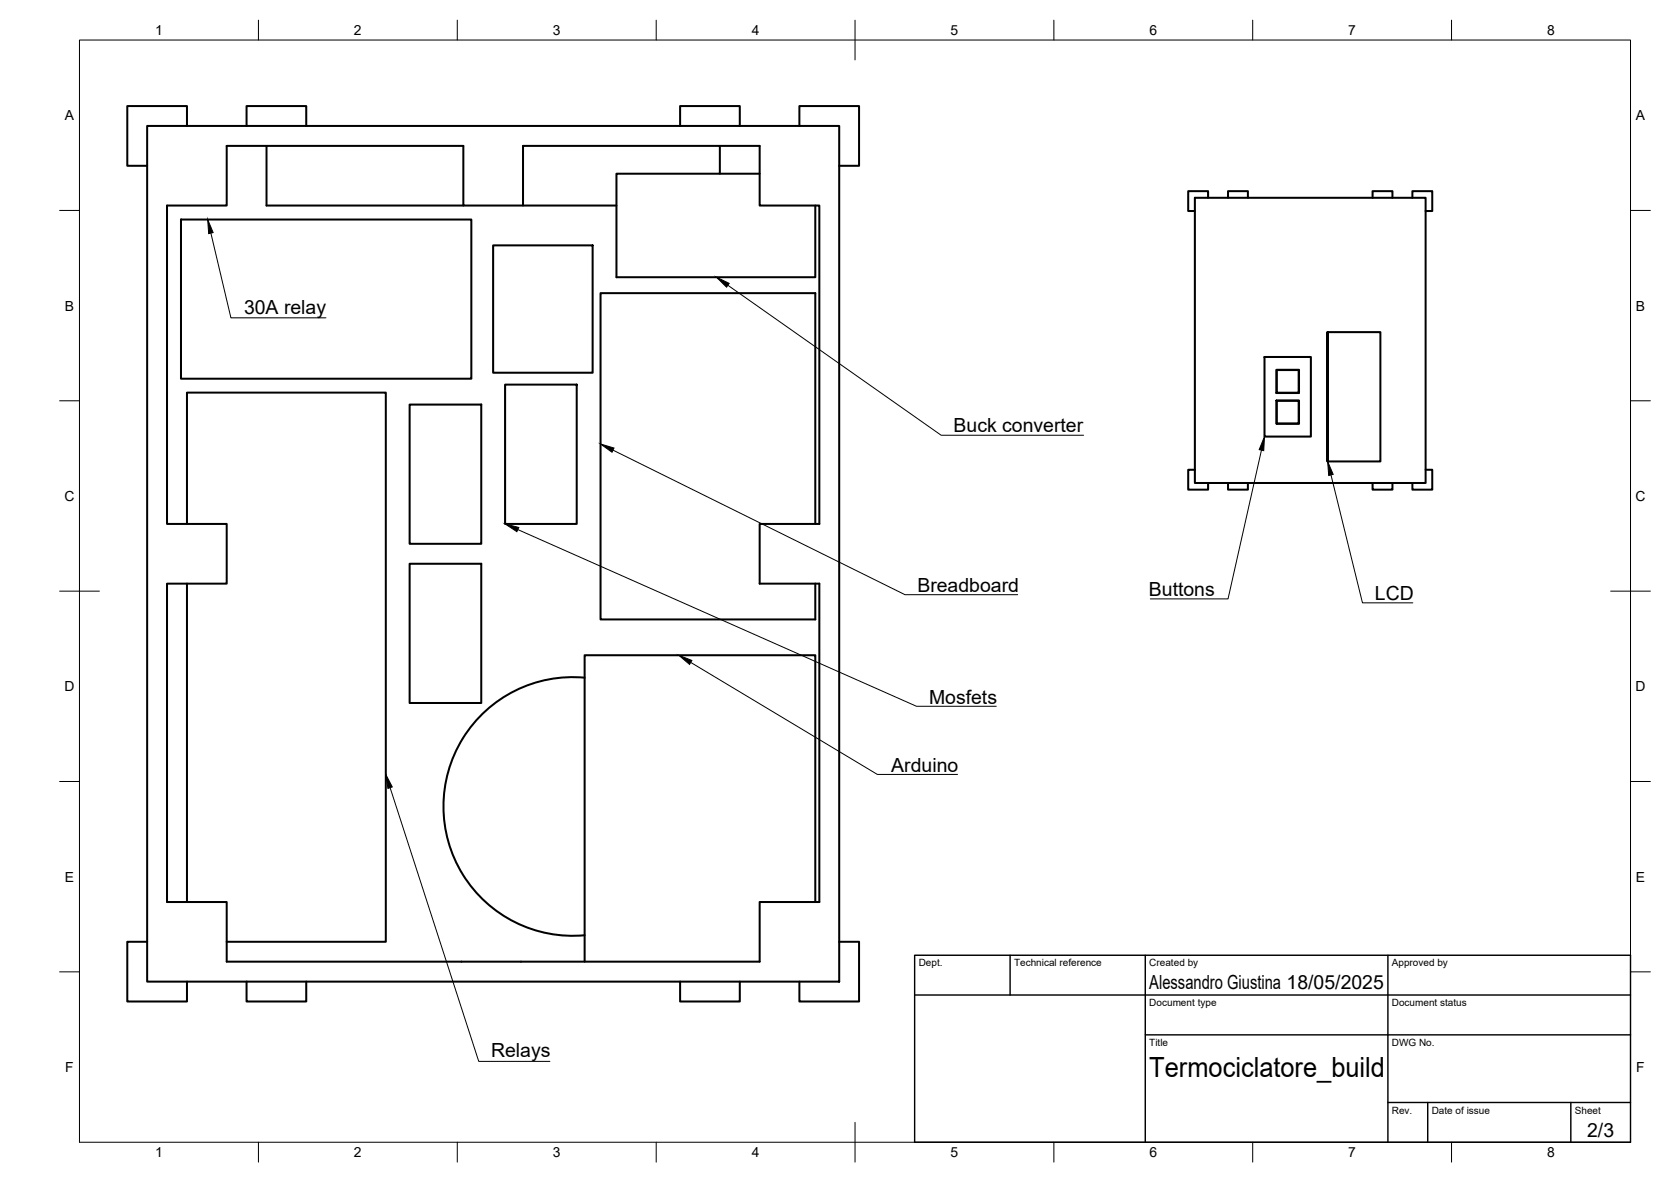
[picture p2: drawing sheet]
<svg xmlns="http://www.w3.org/2000/svg" width="420mm" height="297mm" viewBox="0 0 420 297" stroke-linecap="round" stroke-linejoin="round" font-family="sans-serif">
<!-- layer: Visible -->
<g fill="none" stroke="#000" stroke-width=".51">
<path d="M37 31.7h174v215h-174zM47 31.7v-5h-15v15h5M62 31.7v-5h15v5M67 36.7v15h49.5M171 31.7v-5h15v5M181 36.7v7M201 31.7v-5h15v15h-5M42 51.7h15v-15h59.5v15h15v-15h59.5v15h15v80h-15v15h15v80h-15v15h-134v-15h-15v-80h15v-15h-15zM45.5 55.2h73v40h-73zM131.5 51.7h23.5M191 43.7h-36v26h50v-18M300.4 49.7h58.1v71.7h-58.1z"/>
<path d="M303.8 49.7v-1.7h-5v5h1.6M308.8 49.7v-1.7h5v1.7M345.1 49.7v-1.7h5v1.7M355.1 49.7v-1.7h5v5h-1.6M124 61.7h25v32h-25zM127 96.7h18v35h-18zM317.9 89.7h11.7v20h-11.7zM321 92.9h5.6v5.9h-5.6zM321 93h5.5v5.7h-5.5zM333.8 83.5v32.5h13.3v-32.5h-13.3v32.5M103 101.7h18v35h-18zM300.4 118.1h-1.6v4.9h5v-1.6"/>
<path d="M321 100.7h5.6v5.8h-5.6zM321 100.7h5.5v5.7h-5.5zM358.5 118.1h1.6v4.9h-5v-1.6M47 131.7v-33h50v138h-40M205 131.7v-58h-54v82h54v-9M308.8 121.4v1.6h5v-1.6M345.1 121.4v1.6h5v-1.6M47 146.7v80M103 141.7h18v35h-18zM147 170.3a32.5 32.5 0 0 0-35.5 32.4 32.5 32.5 0 0 0 35.5 32.3M37 236.7h-5v15h15v-5M205 226.7v-62h-58v77"/>
<path d="M211 236.7h5v15h-15v-5M62 246.7v5h15v-5M171 246.7v5h15v-5"/>
</g>
<!-- layer: BORDER -->
<g fill="none" stroke="#000" stroke-width=".25">
<path d="M20 10.1h390v276.9h-390zM65 5.1v5M115 5.1v5M165 5.1v5M215 5.1v10M265 5.1v5M315 5.1v5M365 5.1v5M15 52.9h5M410 52.9h5M15 100.7h5M410 100.7h5"/>
<path d="M15 148.6h10M405 148.6h10M15 196.4h5M410 196.4h5M15 244.2h5M410 244.2h5M65 287v5M115 287v5M165 287v5M215 282.1v9.9M265 287v5M315 287v5"/>
<path d="M365 287v5"/>
</g>
<!-- layer: TITLEBLOCK -->
<path d="M230 240.1h180v46.9h-180zM230 250h180M254 240.1v9.9M288 240.1v46.9M349 240.1v46.9M288 260.1h122M349 277.1h61M359 277.1v9.9M395 277.1v9.9" fill="none" stroke="#000" stroke-width=".36"/>
<!-- layer: Leaders -->
<path d="M52.2 55.2l1.4 3.2-1.1 .3zM180.1 69.7l3.2 1.5-.6 1zM151 111.6l3.4 1-.5 1.1zM317.9 109.7l-.1 3.5-1.2-.2zM333.8 116l1.4 3.2-1.1 .3zM127 131.7l3.5 .9-.5 1zM170.7 164.7l3.3 1.3-.6 1zM97 194.6l1.6 3.2-1.1 .3z" fill="#000" stroke="#000" stroke-width=".25"/>
<path d="M53 58.6l5.1 21.3h23.9M183 71.7l53.6 37.7h35.9M154.1 113.1l73.4 36.3h28.4M317.2 113.1l-8.4 37.4h-19.6M334.7 119.4l7.9 32.1h12.6M130.2 133.1l100.2 44.4h20.1M173.7 166.5l46.9 28.1h20.2M98.1 197.9l22.3 68.8h17.9" fill="none" stroke="#000" stroke-width=".25"/>
<text font-size="7" x="289" y="270.6">Termociclatore_build</text>
<g font-size="4.9">
<text x="61.4" y="78.9">30A relay</text>
<text x="239.8" y="108.7">Buck converter</text>
<text x="230.7" y="148.7">Breadboard</text>
<text x="288.9" y="149.8">Buttons</text>
<text x="345.7" y="150.8">LCD</text>
<text x="233.6" y="176.8">Mosfets</text>
<text x="224.1" y="193.9">Arduino</text>
<text x="289" y="248.5">Alessandro Giustina 18/05/2025</text>
<text x="123.5" y="265.7">Relays</text>
<text x="399.1" y="285.7">2/3</text>
</g>
<g font-size="3.5">
<text x="39" y="8.8">1</text>
<text x="89" y="8.8">2</text>
<text x="139" y="8.8">3</text>
<text x="189" y="8.8">4</text>
<text x="239" y="8.8">5</text>
<text x="289" y="8.8">6</text>
<text x="339" y="8.8">7</text>
<text x="389" y="8.8">8</text>
<text x="16.3" y="30.2">A</text>
<text x="411.3" y="30.2">A</text>
<text x="16.3" y="78">B</text>
<text x="411.3" y="78">B</text>
<text x="16.2" y="125.9">C</text>
<text x="411.2" y="125.9">C</text>
<text x="16.2" y="173.7">D</text>
<text x="411.2" y="173.7">D</text>
<text x="16.3" y="221.6">E</text>
<text x="411.3" y="221.6">E</text>
<text x="16.4" y="269.4">F</text>
<text x="411.4" y="269.4">F</text>
<text x="39" y="290.8">1</text>
<text x="89" y="290.8">2</text>
<text x="139" y="290.8">3</text>
<text x="189" y="290.8">4</text>
<text x="239" y="290.8">5</text>
<text x="289" y="290.8">6</text>
<text x="339" y="290.8">7</text>
<text x="389" y="290.8">8</text>
</g>
<g font-size="2.5">
<text x="231" y="242.9">Dept.</text>
<text x="255" y="242.9">Technical reference</text>
<text x="289" y="242.9">Created by</text>
<text x="350" y="242.9">Approved by</text>
<text x="289" y="252.8">Document type</text>
<text x="350" y="252.8">Document status</text>
<text x="289" y="262.9">Title</text>
<text x="350" y="262.9">DWG No.</text>
<text x="350" y="279.9">Rev.</text>
<text x="360" y="279.9">Date of issue</text>
<text x="396" y="279.9">Sheet</text>
</g>
</svg>
